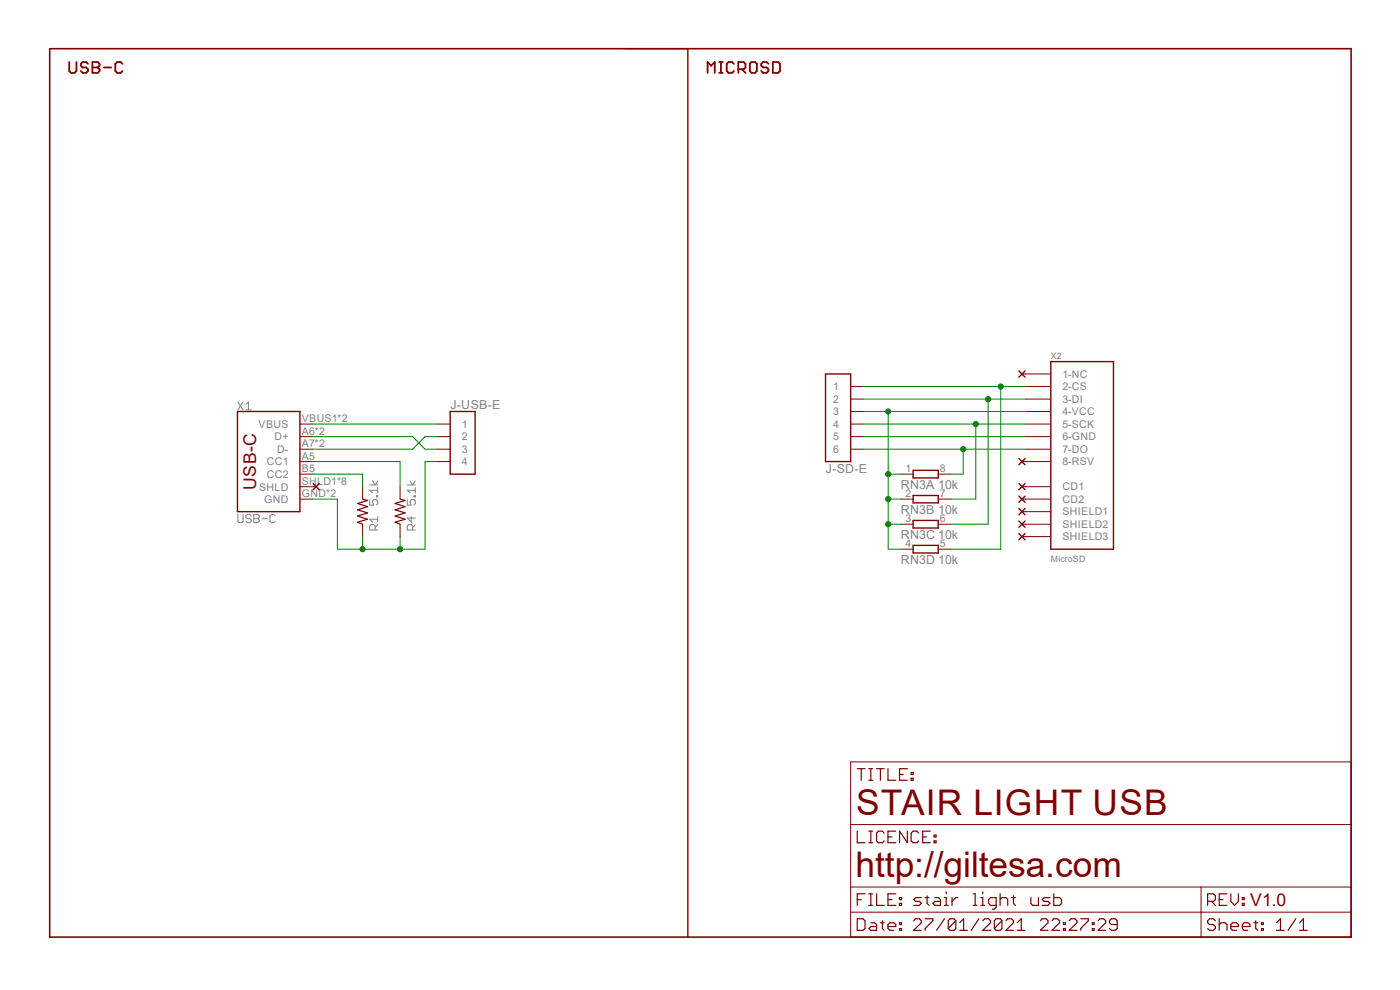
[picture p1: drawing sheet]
<?xml version="1.0" encoding="utf-8"?>
<!DOCTYPE eagle SYSTEM "eagle.dtd">
<!--
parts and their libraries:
SparkFun-Connectors: Licensing: Creative Commons ShareAlike 4.0 International - https://creativecommons.org/licenses/by-sa/4.0
-->
<eagle version="6.2">
<drawing>
<settings>
<setting alwaysvectorfont="no"/>
<setting verticaltext="up"/>
</settings>
<grid distance="50" unitdist="mil" unit="mil" style="lines" multiple="1" display="no" altdistance="0.01" altunitdist="inch" altunit="inch"/>
<schematic xreflabel="%F%N/%S.%C%R" xrefpart="/%S.%C%R">
<libraries>
<library name=",giltesa">
<symbols>
<symbol name="RESISTANCE">
<pin name="2" x="5.08" y="0" visible="off" length="short" direction="pas" swaplevel="1" rot="R180"/>
<pin name="1" x="-5.08" y="0" visible="off" length="short" direction="pas" swaplevel="1"/>
<wire x1="-2.54" y1="0" x2="-2.159" y2="1.016" width="0.2032" layer="94"/>
<wire x1="-2.159" y1="1.016" x2="-1.524" y2="-1.016" width="0.2032" layer="94"/>
<wire x1="-1.524" y1="-1.016" x2="-0.889" y2="1.016" width="0.2032" layer="94"/>
<wire x1="-0.889" y1="1.016" x2="-0.254" y2="-1.016" width="0.2032" layer="94"/>
<wire x1="-0.254" y1="-1.016" x2="0.381" y2="1.016" width="0.2032" layer="94"/>
<wire x1="0.381" y1="1.016" x2="1.016" y2="-1.016" width="0.2032" layer="94"/>
<wire x1="1.016" y1="-1.016" x2="1.651" y2="1.016" width="0.2032" layer="94"/>
<wire x1="1.651" y1="1.016" x2="2.286" y2="-1.016" width="0.2032" layer="94"/>
<wire x1="2.286" y1="-1.016" x2="2.54" y2="0" width="0.2032" layer="94"/>
<text x="-3.81" y="1.4986" size="1.778" layer="95">&gt;NAME</text>
<text x="-3.81" y="-3.302" size="1.778" layer="96">&gt;VALUE</text>
</symbol>
<symbol name="MICROSD_2">
<wire x1="0" y1="38.1" x2="12.7" y2="38.1" width="0.254" layer="94"/>
<wire x1="12.7" y1="38.1" x2="12.7" y2="0" width="0.254" layer="94"/>
<wire x1="12.7" y1="0" x2="0" y2="0" width="0.254" layer="94"/>
<wire x1="0" y1="0" x2="0" y2="38.1" width="0.254" layer="94"/>
<text x="0" y="38.608" size="1.27" layer="95">&gt;NAME</text>
<text x="0" y="-2.54" size="1.27" layer="96">&gt;VALUE</text>
<pin name="2-CS" x="-5.08" y="33.02" visible="pin" length="middle"/>
<pin name="3-DI" x="-5.08" y="30.48" visible="pin" length="middle"/>
<pin name="6-GND" x="-5.08" y="22.86" visible="pin" length="middle"/>
<pin name="4-VCC" x="-5.08" y="27.94" visible="pin" length="middle"/>
<pin name="5-SCK" x="-5.08" y="25.4" visible="pin" length="middle"/>
<pin name="8-RSV" x="-5.08" y="17.78" visible="pin" length="middle"/>
<pin name="7-DO" x="-5.08" y="20.32" visible="pin" length="middle"/>
<pin name="1-NC" x="-5.08" y="35.56" visible="pin" length="middle"/>
<pin name="SHIELD1" x="-5.08" y="7.62" visible="pin" length="middle"/>
<pin name="CD1" x="-5.08" y="12.7" visible="pin" length="middle"/>
<pin name="CD2" x="-5.08" y="10.16" visible="pin" length="middle"/>
<pin name="SHIELD2" x="-5.08" y="5.08" visible="pin" length="middle"/>
<pin name="SHIELD3" x="-5.08" y="2.54" visible="pin" length="middle"/>
</symbol>
<symbol name="1X6">
<pin name="2" x="5.08" y="-2.54" visible="pin" length="short" direction="pas" swaplevel="1" rot="R180"/>
<text x="-2.492" y="10.732" size="1.778" layer="95">&gt;NAME</text>
<pin name="3" x="5.08" y="0" visible="pin" length="short" direction="pas" swaplevel="1" rot="R180"/>
<wire x1="-2.54" y1="-7.62" x2="-2.54" y2="10.16" width="0.254" layer="94"/>
<wire x1="-2.54" y1="10.16" x2="2.54" y2="10.16" width="0.254" layer="94"/>
<text x="-2.492" y="-10.096" size="1.778" layer="96">&gt;VALUE</text>
<pin name="1" x="5.08" y="-5.08" visible="pin" length="short" direction="pas" swaplevel="1" rot="R180"/>
<wire x1="2.54" y1="10.16" x2="2.54" y2="-7.62" width="0.254" layer="94"/>
<wire x1="2.54" y1="-7.62" x2="-2.54" y2="-7.62" width="0.254" layer="94"/>
<pin name="4" x="5.08" y="2.54" visible="pin" length="short" direction="pas" swaplevel="1" rot="R180"/>
<pin name="5" x="5.08" y="5.08" visible="pin" length="short" direction="pas" swaplevel="1" rot="R180"/>
<pin name="6" x="5.08" y="7.62" visible="pin" length="short" direction="pas" swaplevel="1" rot="R180"/>
</symbol>
<symbol name="1X04">
<pin name="2" x="5.08" y="0" visible="pin" length="short" direction="pas" swaplevel="1" rot="R180"/>
<text x="-2.492" y="8.192" size="1.778" layer="95">&gt;NAME</text>
<pin name="3" x="5.08" y="2.54" visible="pin" length="short" direction="pas" swaplevel="1" rot="R180"/>
<wire x1="-2.54" y1="-5.08" x2="-2.54" y2="7.62" width="0.254" layer="94"/>
<wire x1="-2.54" y1="7.62" x2="2.54" y2="7.62" width="0.254" layer="94"/>
<text x="-2.492" y="-7.556" size="1.778" layer="96">&gt;VALUE</text>
<pin name="1" x="5.08" y="-2.54" visible="pin" length="short" direction="pas" swaplevel="1" rot="R180"/>
<wire x1="2.54" y1="7.62" x2="2.54" y2="-5.08" width="0.254" layer="94"/>
<wire x1="2.54" y1="-5.08" x2="-2.54" y2="-5.08" width="0.254" layer="94"/>
<pin name="4" x="5.08" y="5.08" visible="pin" length="short" direction="pas" swaplevel="1" rot="R180"/>
</symbol>
</symbols>
<devicesets>
<deviceset name="R0603" prefix="R">
<gates>
<gate name="G$1" symbol="RESISTANCE" x="0" y="0"/>
</gates>
<devices>
<device name="" package="R0603">
<connects>
<connect gate="G$1" pin="1" pad="1"/>
<connect gate="G$1" pin="2" pad="2"/>
</connects>
<technologies>
<technology name=""/>
</technologies>
</device>
</devices>
</deviceset>
<deviceset name="MICROSD_2" prefix="X">
<gates>
<gate name="G$1" symbol="MICROSD_2" x="0" y="0"/>
</gates>
<devices>
<device name="" package="MICROSD_2">
<connects>
<connect gate="G$1" pin="1-NC" pad="1-NC"/>
<connect gate="G$1" pin="2-CS" pad="2-CS"/>
<connect gate="G$1" pin="3-DI" pad="3-DI"/>
<connect gate="G$1" pin="4-VCC" pad="4-VCC"/>
<connect gate="G$1" pin="5-SCK" pad="5-SCK"/>
<connect gate="G$1" pin="6-GND" pad="6-GND"/>
<connect gate="G$1" pin="7-DO" pad="7-DO"/>
<connect gate="G$1" pin="8-RSV" pad="8-RSV"/>
<connect gate="G$1" pin="CD1" pad="CD1"/>
<connect gate="G$1" pin="CD2" pad="CD2"/>
<connect gate="G$1" pin="SHIELD1" pad="SHIELD1"/>
<connect gate="G$1" pin="SHIELD2" pad="SHIELD2"/>
<connect gate="G$1" pin="SHIELD3" pad="SHIELD3"/>
</connects>
<technologies>
<technology name=""/>
</technologies>
</device>
</devices>
</deviceset>
<deviceset name="2X03" prefix="J" uservalue="yes">
<gates>
<gate name="G$1" symbol="1X6" x="0" y="0"/>
</gates>
<devices>
<device name="" package="2X03">
<connects>
<connect gate="G$1" pin="1" pad="1"/>
<connect gate="G$1" pin="2" pad="2"/>
<connect gate="G$1" pin="3" pad="3"/>
<connect gate="G$1" pin="4" pad="4"/>
<connect gate="G$1" pin="5" pad="5"/>
<connect gate="G$1" pin="6" pad="6"/>
</connects>
<technologies>
<technology name=""/>
</technologies>
</device>
</devices>
</deviceset>
<deviceset name="2X02" prefix="J" uservalue="yes">
<gates>
<gate name="G$1" symbol="1X04" x="0" y="0"/>
</gates>
<devices>
<device name="" package="2X02">
<connects>
<connect gate="G$1" pin="1" pad="1"/>
<connect gate="G$1" pin="2" pad="2"/>
<connect gate="G$1" pin="3" pad="3"/>
<connect gate="G$1" pin="4" pad="4"/>
</connects>
<technologies>
<technology name=""/>
</technologies>
</device>
</devices>
</deviceset>
</devicesets>
</library>
<library name="frames">
<symbols>
<symbol name="DINA4_L">
<frame x1="0" y1="0" x2="264.16" y2="180.34" columns="4" rows="4" layer="94" border-left="no" border-top="no" border-right="no" border-bottom="no"/>
</symbol>
<symbol name="DOCFIELD">
<wire x1="0" y1="0" x2="71.12" y2="0" width="0.1016" layer="94"/>
<wire x1="101.6" y1="10.16" x2="71.12" y2="10.16" width="0.1016" layer="94"/>
<wire x1="0" y1="0" x2="0" y2="5.08" width="0.1016" layer="94"/>
<wire x1="0" y1="5.08" x2="71.12" y2="5.08" width="0.1016" layer="94"/>
<wire x1="0" y1="5.08" x2="0" y2="10.16" width="0.1016" layer="94"/>
<wire x1="101.6" y1="10.16" x2="101.6" y2="5.08" width="0.1016" layer="94"/>
<wire x1="71.12" y1="5.08" x2="71.12" y2="0" width="0.1016" layer="94"/>
<wire x1="71.12" y1="0" x2="101.6" y2="0" width="0.1016" layer="94"/>
<wire x1="71.12" y1="10.16" x2="71.12" y2="5.08" width="0.1016" layer="94"/>
<wire x1="71.12" y1="10.16" x2="0" y2="10.16" width="0.1016" layer="94"/>
<wire x1="71.12" y1="5.08" x2="101.6" y2="5.08" width="0.1016" layer="94"/>
<wire x1="101.6" y1="5.08" x2="101.6" y2="0" width="0.1016" layer="94"/>
<wire x1="0" y1="10.16" x2="0" y2="22.86" width="0.1016" layer="94"/>
<wire x1="101.6" y1="35.56" x2="0" y2="35.56" width="0.1016" layer="94"/>
<wire x1="101.6" y1="35.56" x2="101.6" y2="22.86" width="0.1016" layer="94"/>
<wire x1="0" y1="22.86" x2="101.6" y2="22.86" width="0.1016" layer="94"/>
<wire x1="0" y1="22.86" x2="0" y2="35.56" width="0.1016" layer="94"/>
<wire x1="101.6" y1="22.86" x2="101.6" y2="10.16" width="0.1016" layer="94"/>
<text x="1.27" y="1.27" size="2.54" layer="94" font="vector">Date:</text>
<text x="12.7" y="1.27" size="2.54" layer="94" font="vector">&gt;LAST_DATE_TIME</text>
<text x="72.39" y="1.27" size="2.54" layer="94" font="vector">Sheet:</text>
<text x="86.36" y="1.27" size="2.54" layer="94" font="vector">&gt;SHEET</text>
<text x="72.39" y="6.35" size="2.54" layer="94" font="vector">REV:</text>
<text x="1.27" y="6.35" size="2.54" layer="94" font="vector">FILE:</text>
<text x="12.7" y="6.35" size="2.54" layer="94" font="vector">&gt;DRAWING_NAME</text>
<text x="1.27" y="31.75" size="2.54" layer="94" font="vector">TITLE:</text>
<text x="1.27" y="19.05" size="2.54" layer="94" font="vector">LICENCE:</text>
</symbol>
</symbols>
<devicesets>
<deviceset name="DINA4_L" prefix="FRAME" uservalue="yes">
<gates>
<gate name="G$1" symbol="DINA4_L" x="0" y="0"/>
<gate name="G$2" symbol="DOCFIELD" x="162.56" y="0" addlevel="must"/>
</gates>
<devices>
<device name="">
<technologies>
<technology name=""/>
</technologies>
</device>
</devices>
</deviceset>
</devicesets>
</library>
<library name="paste_injector">
<symbols>
<symbol name="NC">
<wire x1="0" y1="0" x2="-0.762" y2="0" width="0.1524" layer="94"/>
<wire x1="-1.397" y1="0.635" x2="-0.127" y2="-0.635" width="0.254" layer="94"/>
<wire x1="-0.127" y1="0.635" x2="-1.397" y2="-0.635" width="0.254" layer="94"/>
</symbol>
</symbols>
<devicesets>
<deviceset name="NC">
<gates>
<gate name="G$1" symbol="NC" x="0" y="0"/>
</gates>
<devices>
<device name="">
<technologies>
<technology name=""/>
</technologies>
</device>
</devices>
</deviceset>
</devicesets>
</library>
<library name="SparkFun-Connectors">
<symbols>
<symbol name="USB-C-MINIMUM">
<wire x1="-2.54" y1="-10.16" x2="10.16" y2="-10.16" width="0.254" layer="94"/>
<wire x1="10.16" y1="-10.16" x2="10.16" y2="10.16" width="0.254" layer="94"/>
<wire x1="10.16" y1="10.16" x2="-2.54" y2="10.16" width="0.254" layer="94"/>
<text x="0" y="0" size="2.54" layer="94" rot="R270" align="center">USB-C</text>
<text x="-2.54" y="-12.446" size="1.778" layer="96" font="vector" rot="MR180" align="top-left">&gt;VALUE</text>
<wire x1="-2.54" y1="-10.16" x2="-2.54" y2="10.16" width="0.254" layer="94"/>
<text x="-2.54" y="10.414" size="1.778" layer="95" font="vector">&gt;NAME</text>
<pin name="GND" x="12.7" y="-7.62" length="short" rot="R180"/>
<pin name="VBUS" x="12.7" y="7.62" length="short" rot="R180"/>
<pin name="CC1" x="12.7" y="0" length="short" rot="R180"/>
<pin name="D+" x="12.7" y="5.08" length="short" rot="R180"/>
<pin name="D-" x="12.7" y="2.54" length="short" rot="R180"/>
<pin name="CC2" x="12.7" y="-2.54" length="short" rot="R180"/>
<pin name="SHLD" x="12.7" y="-5.08" length="short" rot="R180"/>
</symbol>
</symbols>
<devicesets>
<deviceset name="USB_C" prefix="J" uservalue="yes">
<gates>
<gate name="J1" symbol="USB-C-MINIMUM" x="0" y="0"/>
</gates>
<devices>
<device name="16PIN" package="USB-C-16P">
<connects>
<connect gate="J1" pin="CC1" pad="A5"/>
<connect gate="J1" pin="CC2" pad="B5"/>
<connect gate="J1" pin="D+" pad="A6 B6" route="any"/>
<connect gate="J1" pin="D-" pad="A7 B7"/>
<connect gate="J1" pin="GND" pad="GND GND2"/>
<connect gate="J1" pin="SHLD" pad="SHLD1 SHLD2 SHLD3 SHLD4 SHLD5 SHLD6 SHLD7 SHLD8" route="any"/>
<connect gate="J1" pin="VBUS" pad="VBUS1 VBUS2"/>
</connects>
<technologies>
<technology name="">
<attribute name="PROD_ID" value="CONN-14122" constant="no"/>
</technology>
</technologies>
</device>
</devices>
</deviceset>
</devicesets>
</library>
<library name="resistor-dil">
<symbols>
<symbol name="R1NV">
<wire x1="-2.54" y1="-0.762" x2="2.54" y2="-0.762" width="0.254" layer="94"/>
<wire x1="2.54" y1="0.762" x2="-2.54" y2="0.762" width="0.254" layer="94"/>
<wire x1="2.54" y1="-0.762" x2="2.54" y2="0.762" width="0.254" layer="94"/>
<wire x1="-2.54" y1="0.762" x2="-2.54" y2="-0.762" width="0.254" layer="94"/>
<text x="2.54" y="-3.048" size="1.778" layer="96">&gt;VALUE</text>
<text x="-5.08" y="-3.048" size="1.778" layer="95">&gt;NAME</text>
<pin name="1" x="-5.08" y="0" visible="pad" length="short" direction="pas" swaplevel="1"/>
<pin name="2" x="5.08" y="0" visible="pad" length="short" direction="pas" swaplevel="1" rot="R180"/>
</symbol>
</symbols>
<devicesets>
<deviceset name="4R-N" prefix="RN" uservalue="yes">
<gates>
<gate name="A" symbol="R1NV" x="0" y="7.62" addlevel="always" swaplevel="1"/>
<gate name="B" symbol="R1NV" x="0" y="2.54" addlevel="always" swaplevel="1"/>
<gate name="C" symbol="R1NV" x="0" y="-2.54" addlevel="always" swaplevel="1"/>
<gate name="D" symbol="R1NV" x="0" y="-7.62" addlevel="always" swaplevel="1"/>
</gates>
<devices>
<device name="0603-ARC" package="0603-ARC">
<connects>
<connect gate="A" pin="1" pad="1"/>
<connect gate="A" pin="2" pad="8"/>
<connect gate="B" pin="1" pad="2"/>
<connect gate="B" pin="2" pad="7"/>
<connect gate="C" pin="1" pad="3"/>
<connect gate="C" pin="2" pad="6"/>
<connect gate="D" pin="1" pad="4"/>
<connect gate="D" pin="2" pad="5"/>
</connects>
<technologies>
<technology name="">
<attribute name="MF" value="" constant="no"/>
<attribute name="MPN" value="" constant="no"/>
<attribute name="OC_FARNELL" value="unknown" constant="no"/>
<attribute name="OC_NEWARK" value="unknown" constant="no"/>
</technology>
</technologies>
</device>
<device name="0603-ARV" package="0603-ARV">
<connects>
<connect gate="A" pin="1" pad="1"/>
<connect gate="A" pin="2" pad="8"/>
<connect gate="B" pin="1" pad="2"/>
<connect gate="B" pin="2" pad="7"/>
<connect gate="C" pin="1" pad="3"/>
<connect gate="C" pin="2" pad="6"/>
<connect gate="D" pin="1" pad="4"/>
<connect gate="D" pin="2" pad="5"/>
</connects>
<technologies>
<technology name="">
<attribute name="MF" value="" constant="no"/>
<attribute name="MPN" value="" constant="no"/>
<attribute name="OC_FARNELL" value="unknown" constant="no"/>
<attribute name="OC_NEWARK" value="unknown" constant="no"/>
</technology>
</technologies>
</device>
<device name="CAT16" package="CAT16">
<connects>
<connect gate="A" pin="1" pad="1"/>
<connect gate="A" pin="2" pad="8"/>
<connect gate="B" pin="1" pad="2"/>
<connect gate="B" pin="2" pad="7"/>
<connect gate="C" pin="1" pad="3"/>
<connect gate="C" pin="2" pad="6"/>
<connect gate="D" pin="1" pad="4"/>
<connect gate="D" pin="2" pad="5"/>
</connects>
<technologies>
<technology name="">
<attribute name="MF" value="" constant="no"/>
<attribute name="MPN" value="" constant="no"/>
<attribute name="OC_FARNELL" value="unknown" constant="no"/>
<attribute name="OC_NEWARK" value="unknown" constant="no"/>
</technology>
</technologies>
</device>
<device name="CAY16" package="CAY16">
<connects>
<connect gate="A" pin="1" pad="1"/>
<connect gate="A" pin="2" pad="8"/>
<connect gate="B" pin="1" pad="2"/>
<connect gate="B" pin="2" pad="7"/>
<connect gate="C" pin="1" pad="3"/>
<connect gate="C" pin="2" pad="6"/>
<connect gate="D" pin="1" pad="4"/>
<connect gate="D" pin="2" pad="5"/>
</connects>
<technologies>
<technology name="">
<attribute name="MF" value="" constant="no"/>
<attribute name="MPN" value="" constant="no"/>
<attribute name="OC_FARNELL" value="unknown" constant="no"/>
<attribute name="OC_NEWARK" value="unknown" constant="no"/>
</technology>
</technologies>
</device>
<device name="YC124" package="YC124">
<connects>
<connect gate="A" pin="1" pad="1"/>
<connect gate="A" pin="2" pad="8"/>
<connect gate="B" pin="1" pad="2"/>
<connect gate="B" pin="2" pad="7"/>
<connect gate="C" pin="1" pad="3"/>
<connect gate="C" pin="2" pad="6"/>
<connect gate="D" pin="1" pad="4"/>
<connect gate="D" pin="2" pad="5"/>
</connects>
<technologies>
<technology name="">
<attribute name="MF" value="" constant="no"/>
<attribute name="MPN" value="" constant="no"/>
<attribute name="OC_FARNELL" value="unknown" constant="no"/>
<attribute name="OC_NEWARK" value="unknown" constant="no"/>
</technology>
</technologies>
</device>
<device name="0402ARV341" package="4X0402ARV341">
<connects>
<connect gate="A" pin="1" pad="1"/>
<connect gate="A" pin="2" pad="8"/>
<connect gate="B" pin="1" pad="2"/>
<connect gate="B" pin="2" pad="7"/>
<connect gate="C" pin="1" pad="3"/>
<connect gate="C" pin="2" pad="6"/>
<connect gate="D" pin="1" pad="4"/>
<connect gate="D" pin="2" pad="5"/>
</connects>
<technologies>
<technology name="">
<attribute name="MF" value="" constant="no"/>
<attribute name="MPN" value="" constant="no"/>
<attribute name="OC_FARNELL" value="unknown" constant="no"/>
<attribute name="OC_NEWARK" value="unknown" constant="no"/>
</technology>
</technologies>
</device>
<device name="EXB18V" package="EXB18V">
<connects>
<connect gate="A" pin="1" pad="1"/>
<connect gate="A" pin="2" pad="8"/>
<connect gate="B" pin="1" pad="2"/>
<connect gate="B" pin="2" pad="7"/>
<connect gate="C" pin="1" pad="3"/>
<connect gate="C" pin="2" pad="6"/>
<connect gate="D" pin="1" pad="4"/>
<connect gate="D" pin="2" pad="5"/>
</connects>
<technologies>
<technology name="">
<attribute name="MF" value="" constant="no"/>
<attribute name="MPN" value="" constant="no"/>
<attribute name="OC_FARNELL" value="unknown" constant="no"/>
<attribute name="OC_NEWARK" value="unknown" constant="no"/>
</technology>
</technologies>
</device>
<device name="EXB28V" package="EXB28V">
<connects>
<connect gate="A" pin="1" pad="1"/>
<connect gate="A" pin="2" pad="8"/>
<connect gate="B" pin="1" pad="2"/>
<connect gate="B" pin="2" pad="7"/>
<connect gate="C" pin="1" pad="3"/>
<connect gate="C" pin="2" pad="6"/>
<connect gate="D" pin="1" pad="4"/>
<connect gate="D" pin="2" pad="5"/>
</connects>
<technologies>
<technology name="">
<attribute name="MF" value="" constant="no"/>
<attribute name="MPN" value="" constant="no"/>
<attribute name="OC_FARNELL" value="unknown" constant="no"/>
<attribute name="OC_NEWARK" value="unknown" constant="no"/>
</technology>
</technologies>
</device>
<device name="EXB38V" package="EXB38V">
<connects>
<connect gate="A" pin="1" pad="1"/>
<connect gate="A" pin="2" pad="8"/>
<connect gate="B" pin="1" pad="2"/>
<connect gate="B" pin="2" pad="7"/>
<connect gate="C" pin="1" pad="3"/>
<connect gate="C" pin="2" pad="6"/>
<connect gate="D" pin="1" pad="4"/>
<connect gate="D" pin="2" pad="5"/>
</connects>
<technologies>
<technology name="">
<attribute name="MF" value="" constant="no"/>
<attribute name="MPN" value="" constant="no"/>
<attribute name="OC_FARNELL" value="unknown" constant="no"/>
<attribute name="OC_NEWARK" value="unknown" constant="no"/>
</technology>
</technologies>
</device>
<device name="EXBN8V" package="EXBN8V">
<connects>
<connect gate="A" pin="1" pad="1"/>
<connect gate="A" pin="2" pad="8"/>
<connect gate="B" pin="1" pad="2"/>
<connect gate="B" pin="2" pad="7"/>
<connect gate="C" pin="1" pad="3"/>
<connect gate="C" pin="2" pad="6"/>
<connect gate="D" pin="1" pad="4"/>
<connect gate="D" pin="2" pad="5"/>
</connects>
<technologies>
<technology name="">
<attribute name="MF" value="" constant="no"/>
<attribute name="MPN" value="" constant="no"/>
<attribute name="OC_FARNELL" value="unknown" constant="no"/>
<attribute name="OC_NEWARK" value="unknown" constant="no"/>
</technology>
</technologies>
</device>
<device name="EXBS8V" package="EXBS8V">
<connects>
<connect gate="A" pin="1" pad="1"/>
<connect gate="A" pin="2" pad="8"/>
<connect gate="B" pin="1" pad="2"/>
<connect gate="B" pin="2" pad="7"/>
<connect gate="C" pin="1" pad="3"/>
<connect gate="C" pin="2" pad="6"/>
<connect gate="D" pin="1" pad="4"/>
<connect gate="D" pin="2" pad="5"/>
</connects>
<technologies>
<technology name="">
<attribute name="MF" value="" constant="no"/>
<attribute name="MPN" value="" constant="no"/>
<attribute name="OC_FARNELL" value="unknown" constant="no"/>
<attribute name="OC_NEWARK" value="unknown" constant="no"/>
</technology>
</technologies>
</device>
<device name="EXBV8V" package="EXBV8V">
<connects>
<connect gate="A" pin="1" pad="1"/>
<connect gate="A" pin="2" pad="8"/>
<connect gate="B" pin="1" pad="2"/>
<connect gate="B" pin="2" pad="7"/>
<connect gate="C" pin="1" pad="3"/>
<connect gate="C" pin="2" pad="6"/>
<connect gate="D" pin="1" pad="4"/>
<connect gate="D" pin="2" pad="5"/>
</connects>
<technologies>
<technology name="">
<attribute name="MF" value="" constant="no"/>
<attribute name="MPN" value="" constant="no"/>
<attribute name="OC_FARNELL" value="unknown" constant="no"/>
<attribute name="OC_NEWARK" value="unknown" constant="no"/>
</technology>
</technologies>
</device>
</devices>
</deviceset>
</devicesets>
</library>
</libraries>
<attributes>
</attributes>
<variantdefs>
</variantdefs>
<classes>
<class number="0" name="default" width="0" drill="0">
</class>
<class number="1" name="power" width="0.1778" drill="0">
</class>
<class number="2" name="gnd" width="0.3048" drill="0.4064">
<clearance class="2" value="0.2032"/>
</class>
<class number="3" name="power usb" width="0.508" drill="0.4064">
<clearance class="3" value="0.2032"/>
</class>
<class number="4" name="aref" width="0.254" drill="0.6096">
<clearance class="4" value="0.254"/>
</class>
</classes>
<parts>
<part name="FRAME4" library="frames" deviceset="DINA4_L" device=""/>
<part name="X2" library=",giltesa" deviceset="MICROSD_2" device="" value="MicroSD"/>
<part name="R1" library=",giltesa" deviceset="R0603" device="" value="5.1k"/>
<part name="R4" library=",giltesa" deviceset="R0603" device="" value="5.1k"/>
<part name="X1" library="SparkFun-Connectors" deviceset="USB_C" device="16PIN" value="USB-C"/>
<part name="U$51" library="paste_injector" deviceset="NC" device=""/>
<part name="U$11" library="paste_injector" deviceset="NC" device=""/>
<part name="U$12" library="paste_injector" deviceset="NC" device=""/>
<part name="U$14" library="paste_injector" deviceset="NC" device=""/>
<part name="U$15" library="paste_injector" deviceset="NC" device=""/>
<part name="U$16" library="paste_injector" deviceset="NC" device=""/>
<part name="U$17" library="paste_injector" deviceset="NC" device=""/>
<part name="U$18" library="paste_injector" deviceset="NC" device=""/>
<part name="RN3" library="resistor-dil" deviceset="4R-N" device="0603-ARV" value="10k">
<attribute name="MF" value=""/>
<attribute name="MPN" value=""/>
<attribute name="OC_FARNELL" value="unknown"/>
<attribute name="OC_NEWARK" value="unknown"/>
</part>
<part name="J-SD-E" library=",giltesa" deviceset="2X03" device=""/>
<part name="J-USB-E" library=",giltesa" deviceset="2X02" device=""/>
</parts>
<sheets>
<sheet>
<plain>
<text x="163.576" y="24.892" size="5.08" layer="94">STAIR LIGHT USB</text>
<text x="163.576" y="12.192" size="5.08" layer="94">http://giltesa.com</text>
<text x="243.586" y="6.35" size="2.54" layer="94">V1.0</text>
<text x="3.81" y="175.26" size="2.54" layer="94" font="vector" ratio="14">USB-C</text>
<text x="133.35" y="175.26" size="2.54" layer="94" font="vector" ratio="14">MICROSD</text>
<wire x1="116.84" y1="180.34" x2="129.54" y2="180.34" width="0.254" layer="94"/>
<wire x1="129.54" y1="180.34" x2="129.54" y2="0" width="0.254" layer="94"/>
</plain>
<instances>
<instance part="FRAME4" gate="G$1" x="0" y="0" smashed="yes"/>
<instance part="FRAME4" gate="G$2" x="162.56" y="0" smashed="yes">
<attribute name="LAST_DATE_TIME" x="175.26" y="1.27" size="2.54" layer="94" font="vector"/>
<attribute name="SHEET" x="248.92" y="1.27" size="2.54" layer="94" font="vector"/>
<attribute name="DRAWING_NAME" x="175.26" y="6.35" size="2.54" layer="94" font="vector"/>
</instance>
<instance part="X2" gate="G$1" x="203.2" y="78.74"/>
<instance part="R1" gate="G$1" x="63.5" y="86.36" smashed="yes" rot="R90">
<attribute name="NAME" x="65.786" y="82.55" size="1.778" layer="95" font="vector" rot="R90" align="center-left"/>
<attribute name="VALUE" x="65.786" y="87.63" size="1.778" layer="96" font="vector" rot="R90" align="center-left"/>
</instance>
<instance part="R4" gate="G$1" x="71.12" y="86.36" smashed="yes" rot="R90">
<attribute name="NAME" x="73.406" y="82.55" size="1.778" layer="95" font="vector" rot="R90" align="center-left"/>
<attribute name="VALUE" x="73.406" y="87.63" size="1.778" layer="96" font="vector" rot="R90" align="center-left"/>
</instance>
<instance part="X1" gate="J1" x="40.64" y="96.52" smashed="yes">
<attribute name="VALUE" x="38.1" y="84.074" size="1.778" layer="96" font="vector" rot="MR180" align="top-left"/>
<attribute name="NAME" x="38.1" y="106.934" size="1.778" layer="95" font="vector"/>
</instance>
<instance part="U$51" gate="G$1" x="53.34" y="91.44" smashed="yes" rot="R180"/>
<instance part="U$11" gate="G$1" x="198.12" y="81.28" smashed="yes"/>
<instance part="U$12" gate="G$1" x="198.12" y="83.82" smashed="yes"/>
<instance part="U$14" gate="G$1" x="198.12" y="86.36" smashed="yes"/>
<instance part="U$15" gate="G$1" x="198.12" y="114.3" smashed="yes"/>
<instance part="U$16" gate="G$1" x="198.12" y="96.52" smashed="yes"/>
<instance part="U$17" gate="G$1" x="198.12" y="88.9" smashed="yes"/>
<instance part="U$18" gate="G$1" x="198.12" y="91.44" smashed="yes"/>
<instance part="RN3" gate="A" x="177.8" y="93.98"/>
<instance part="RN3" gate="B" x="177.8" y="88.9"/>
<instance part="RN3" gate="C" x="177.8" y="83.82"/>
<instance part="RN3" gate="D" x="177.8" y="78.74"/>
<instance part="J-SD-E" gate="G$1" x="160.02" y="106.68" rot="MR180"/>
<instance part="J-USB-E" gate="G$1" x="83.82" y="101.6" smashed="yes" rot="R180">
<attribute name="NAME" x="81.328" y="107.252" size="1.778" layer="95"/>
<attribute name="VALUE" x="86.312" y="109.156" size="1.778" layer="96" rot="R180"/>
</instance>
</instances>
<busses>
</busses>
<nets>
<net name="EXT_PCB_CC1" class="0">
<segment>
<wire x1="53.34" y1="96.52" x2="71.12" y2="96.52" width="0.1524" layer="91"/>
<wire x1="71.12" y1="91.44" x2="71.12" y2="96.52" width="0.1524" layer="91"/>
<pinref part="R4" gate="G$1" pin="2"/>
<pinref part="X1" gate="J1" pin="CC1"/>
</segment>
</net>
<net name="EXT_PCB_CC2" class="0">
<segment>
<wire x1="53.34" y1="93.98" x2="63.5" y2="93.98" width="0.1524" layer="91"/>
<wire x1="63.5" y1="93.98" x2="63.5" y2="91.44" width="0.1524" layer="91"/>
<pinref part="R1" gate="G$1" pin="2"/>
<pinref part="X1" gate="J1" pin="CC2"/>
</segment>
</net>
<net name="EXT_PCB_5V" class="0">
<segment>
<pinref part="X1" gate="J1" pin="VBUS"/>
<wire x1="53.34" y1="104.14" x2="78.74" y2="104.14" width="0.1524" layer="91"/>
<pinref part="J-USB-E" gate="G$1" pin="1"/>
</segment>
</net>
<net name="EXT_PCB_GND" class="0">
<segment>
<wire x1="71.12" y1="78.74" x2="71.12" y2="81.28" width="0.1524" layer="91"/>
<pinref part="R4" gate="G$1" pin="1"/>
<wire x1="63.5" y1="78.74" x2="63.5" y2="81.28" width="0.1524" layer="91"/>
<pinref part="R1" gate="G$1" pin="1"/>
<wire x1="71.12" y1="78.74" x2="63.5" y2="78.74" width="0.1524" layer="91"/>
<junction x="63.5" y="78.74"/>
<wire x1="53.34" y1="88.9" x2="58.42" y2="88.9" width="0.1524" layer="91"/>
<wire x1="58.42" y1="88.9" x2="58.42" y2="78.74" width="0.1524" layer="91"/>
<pinref part="X1" gate="J1" pin="GND"/>
<wire x1="63.5" y1="78.74" x2="58.42" y2="78.74" width="0.1524" layer="91"/>
<junction x="71.12" y="78.74"/>
<wire x1="71.12" y1="78.74" x2="76.2" y2="78.74" width="0.1524" layer="91"/>
<wire x1="76.2" y1="78.74" x2="76.2" y2="96.52" width="0.1524" layer="91"/>
<pinref part="J-USB-E" gate="G$1" pin="4"/>
<wire x1="78.74" y1="96.52" x2="76.2" y2="96.52" width="0.1524" layer="91"/>
</segment>
<segment>
<pinref part="X2" gate="G$1" pin="6-GND"/>
<pinref part="J-SD-E" gate="G$1" pin="5"/>
<wire x1="198.12" y1="101.6" x2="165.1" y2="101.6" width="0.1524" layer="91"/>
</segment>
</net>
<net name="EXT_PCB_SD_CS" class="0">
<segment>
<pinref part="X2" gate="G$1" pin="2-CS"/>
<wire x1="198.12" y1="111.76" x2="193.04" y2="111.76" width="0.1524" layer="91"/>
<pinref part="RN3" gate="D" pin="2"/>
<wire x1="193.04" y1="111.76" x2="165.1" y2="111.76" width="0.1524" layer="91"/>
<wire x1="182.88" y1="78.74" x2="193.04" y2="78.74" width="0.1524" layer="91"/>
<wire x1="193.04" y1="78.74" x2="193.04" y2="111.76" width="0.1524" layer="91"/>
<junction x="193.04" y="111.76"/>
<pinref part="J-SD-E" gate="G$1" pin="1"/>
</segment>
</net>
<net name="EXT_PCB_MOSI" class="0">
<segment>
<pinref part="X2" gate="G$1" pin="3-DI"/>
<wire x1="198.12" y1="109.22" x2="190.5" y2="109.22" width="0.1524" layer="91"/>
<pinref part="RN3" gate="C" pin="2"/>
<wire x1="190.5" y1="109.22" x2="165.1" y2="109.22" width="0.1524" layer="91"/>
<wire x1="182.88" y1="83.82" x2="190.5" y2="83.82" width="0.1524" layer="91"/>
<wire x1="190.5" y1="83.82" x2="190.5" y2="109.22" width="0.1524" layer="91"/>
<junction x="190.5" y="109.22"/>
<pinref part="J-SD-E" gate="G$1" pin="2"/>
</segment>
</net>
<net name="EXT_PCB_SCK" class="0">
<segment>
<pinref part="X2" gate="G$1" pin="5-SCK"/>
<wire x1="198.12" y1="104.14" x2="187.96" y2="104.14" width="0.1524" layer="91"/>
<pinref part="RN3" gate="B" pin="2"/>
<wire x1="187.96" y1="104.14" x2="165.1" y2="104.14" width="0.1524" layer="91"/>
<wire x1="182.88" y1="88.9" x2="187.96" y2="88.9" width="0.1524" layer="91"/>
<wire x1="187.96" y1="88.9" x2="187.96" y2="104.14" width="0.1524" layer="91"/>
<junction x="187.96" y="104.14"/>
<pinref part="J-SD-E" gate="G$1" pin="4"/>
</segment>
</net>
<net name="EXT_PCB_MISO" class="0">
<segment>
<pinref part="X2" gate="G$1" pin="7-DO"/>
<wire x1="198.12" y1="99.06" x2="185.42" y2="99.06" width="0.1524" layer="91"/>
<pinref part="RN3" gate="A" pin="2"/>
<wire x1="185.42" y1="99.06" x2="165.1" y2="99.06" width="0.1524" layer="91"/>
<wire x1="182.88" y1="93.98" x2="185.42" y2="93.98" width="0.1524" layer="91"/>
<wire x1="185.42" y1="93.98" x2="185.42" y2="99.06" width="0.1524" layer="91"/>
<junction x="185.42" y="99.06"/>
<pinref part="J-SD-E" gate="G$1" pin="6"/>
</segment>
</net>
<net name="EXT_PCB_3.3V" class="0">
<segment>
<pinref part="RN3" gate="A" pin="1"/>
<wire x1="172.72" y1="93.98" x2="170.18" y2="93.98" width="0.1524" layer="91"/>
<wire x1="170.18" y1="93.98" x2="170.18" y2="88.9" width="0.1524" layer="91"/>
<pinref part="RN3" gate="D" pin="1"/>
<wire x1="170.18" y1="88.9" x2="170.18" y2="83.82" width="0.1524" layer="91"/>
<wire x1="170.18" y1="83.82" x2="170.18" y2="78.74" width="0.1524" layer="91"/>
<wire x1="170.18" y1="78.74" x2="172.72" y2="78.74" width="0.1524" layer="91"/>
<pinref part="RN3" gate="C" pin="1"/>
<wire x1="172.72" y1="83.82" x2="170.18" y2="83.82" width="0.1524" layer="91"/>
<junction x="170.18" y="83.82"/>
<pinref part="RN3" gate="B" pin="1"/>
<wire x1="172.72" y1="88.9" x2="170.18" y2="88.9" width="0.1524" layer="91"/>
<junction x="170.18" y="88.9"/>
<pinref part="X2" gate="G$1" pin="4-VCC"/>
<pinref part="J-SD-E" gate="G$1" pin="3"/>
<wire x1="198.12" y1="106.68" x2="170.18" y2="106.68" width="0.1524" layer="91"/>
<wire x1="170.18" y1="106.68" x2="165.1" y2="106.68" width="0.1524" layer="91"/>
<wire x1="170.18" y1="93.98" x2="170.18" y2="106.68" width="0.1524" layer="91"/>
<junction x="170.18" y="93.98"/>
<junction x="170.18" y="106.68"/>
</segment>
</net>
<net name="EXT_PCB_D+" class="0">
<segment>
<pinref part="X1" gate="J1" pin="D+"/>
<wire x1="53.34" y1="101.6" x2="73.66" y2="101.6" width="0.1524" layer="91"/>
<wire x1="73.66" y1="101.6" x2="76.2" y2="99.06" width="0.1524" layer="91"/>
<pinref part="J-USB-E" gate="G$1" pin="3"/>
<wire x1="76.2" y1="99.06" x2="78.74" y2="99.06" width="0.1524" layer="91"/>
</segment>
</net>
<net name="EXT_PCB_D-" class="0">
<segment>
<pinref part="X1" gate="J1" pin="D-"/>
<wire x1="53.34" y1="99.06" x2="73.66" y2="99.06" width="0.1524" layer="91"/>
<wire x1="73.66" y1="99.06" x2="76.2" y2="101.6" width="0.1524" layer="91"/>
<pinref part="J-USB-E" gate="G$1" pin="2"/>
<wire x1="76.2" y1="101.6" x2="78.74" y2="101.6" width="0.1524" layer="91"/>
</segment>
</net>
</nets>
</sheet>
</sheets>
<errors>
<approved hash="115,1,131.976,90.066,FRAME4,,,,,"/>
<approved hash="115,1,163.177,104.002,J-SD-E,,,,,"/>
<approved hash="115,1,83.3439,101.738,J-USB-E,,,,,"/>
<approved hash="117,1,181.61,101.6,EXT_PCB_GND,,,,,"/>
<approved hash="117,1,71.12,80.01,EXT_PCB_GND,,,,,"/>
</errors>
</schematic>
</drawing>
</eagle>
